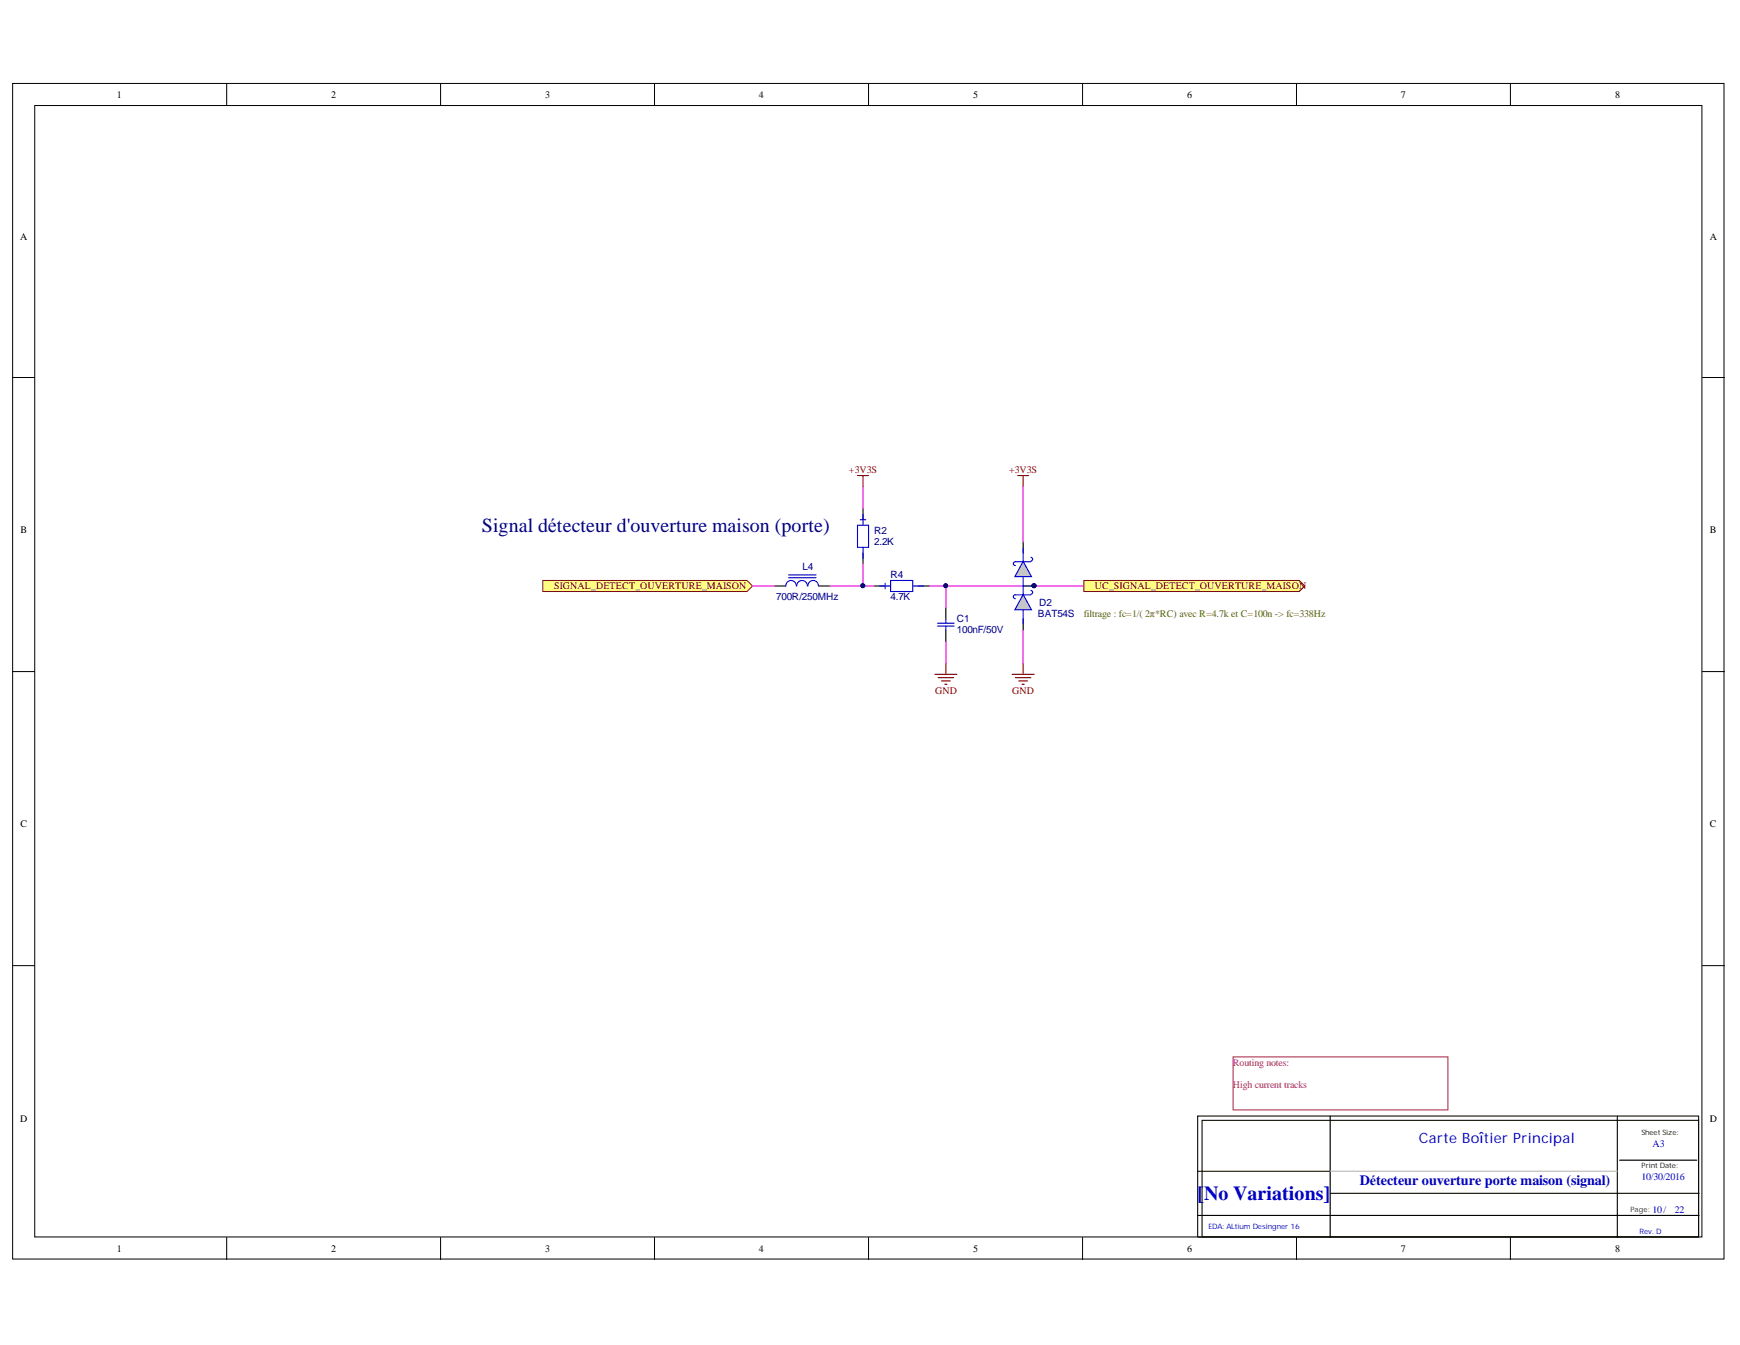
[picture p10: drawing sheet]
<svg xmlns="http://www.w3.org/2000/svg" width="279mm" height="216mm" viewBox="0 0 279 216" stroke-linecap="round" stroke-linejoin="round" font-family="sans-serif">
<g fill="#fff" stroke="#000" stroke-width=".16">
<path d="M2 13.4h274.8v188.7h-274.8z"/>
<path d="M5.6 16.9h267.7v181.7h-267.7z"/>
</g>
<g fill="none" stroke="#000" stroke-width=".16">
<path d="M36.4 13.4v3.6M70.7 13.4v3.6M105.1 13.4v3.6M139.5 13.4v3.6M173.8 13.4v3.6M208.2 13.4v3.6M242.5 13.4v3.6M2 60.6h3.6M273.4 60.6h3.5M2 107.8h3.6M273.4 107.8h3.5M2 155h3.6"/>
<path d="M273.4 155h3.5M36.4 198.6v3.6M70.7 198.6v3.6M105.1 198.6v3.6M139.5 198.6v3.6M173.8 198.6v3.6M208.2 198.6v3.6M242.5 198.6v3.6"/>
</g>
<path d="M150.1 108.2h3.6M150.6 108.8h2.5M151.2 109.3h1.4M151.7 109.8h.4M151.9 106.5v1.7M162.5 108.2h3.6M163.1 108.8h2.4M163.6 109.3h1.4M164.1 109.8h.4M164.3 106.5v1.7" fill="none" stroke="#800000" stroke-width=".18"/>
<path d="M138.6 78.1v3.6M149.2 94.1h24.8M151.9 102.9v3.6M164.3 101.2v5.3" fill="none" stroke="#f0f" stroke-width=".18"/>
<g fill="#000080" stroke="#000080" stroke-width=".16">
<circle cx="151.9" cy="94" r=".31"/>
<circle cx="166" cy="94" r=".31"/>
</g>
<path d="M174 93.2h34.6l.9 .9-.9 .9h-34.6z" fill-rule="evenodd" fill="#ffff80" stroke="#800000" stroke-width=".16"/>
<path d="M151.9 94.1v3.5" fill="none" stroke="#f0f" stroke-width=".18"/>
<circle cx="151.9" cy="94" r=".31" fill="#000080" stroke="#000080" stroke-width=".16"/>
<path d="M87.2 93.2h32.8l.8 .9-.8 .9h-32.8z" fill-rule="evenodd" fill="#ffff80" stroke="#800000" stroke-width=".16"/>
<path d="M138.6 81.7v1.7M138.6 88.7v1.8M140.4 94.1h1.7M147.4 94.1h1.8M151.9 97.6v1.8M164.3 94.1h1.8M164.3 87v1.7M164.3 99.4v1.8M151.9 101.2v1.7" fill="none" stroke="#000" stroke-width=".18"/>
<path d="M137.7 84.3h1.8v3.6h-1.8zM138.1 83.4h.9M138.6 82.5v1.8M138.6 87.9v1.7M141.2 94.1h1.8M142.1 93.6v.9M143 93.2h3.6v1.8h-3.6zM146.6 94.1h1.7M151.9 99.4v.6M150.5 100h2.7M150.5 100.5h2.7M151.9 100.5v.7" fill="none" stroke="#00f" stroke-width=".18"/>
<circle cx="166" cy="94" r=".31" fill="#000080" stroke="#000080" stroke-width=".16"/>
<path d="M164.3 95.4l1.3 2.5h-2.6z" fill="#c0c0c0"/>
<path d="M163.1 95.5h2.4M163.1 95.5a.32 .32 0 0 0-.4 .3 .32 .32 0 0 0 .3 .3M164.3 95.4l1.3 2.5h-2.6zM164.3 88v2.2M164.3 92.6v2.9M164.3 98v2.1M165.5 94.8a.31 .31 0 0 1 .3 .3 .31 .31 0 0 1-.3 .3" fill="none" stroke="#00f" stroke-width=".18"/>
<path d="M164.3 90.1l1.3 2.5h-2.6z" fill="#c0c0c0"/>
<path d="M126.6 92.7h4.4M126.6 92.3h4.4M127.9 94.1a.84 .84 0 0 0-.9-.9 .84 .84 0 0 0-.8 .9M129.6 94.1a.85 .85 0 0 0-.8-.9 .85 .85 0 0 0-.9 .9M131.4 94.1a.84 .84 0 0 0-.8-.9 .84 .84 0 0 0-.9 .9M164.3 90.1l1.3 2.5h-2.6zM165.5 89.5a.31 .31 0 0 1 .3 .3 .31 .31 0 0 1-.3 .3M165.5 90.2h-2.4a.31 .31 0 0 0-.4 .3 .31 .31 0 0 0 .3 .3" fill="none" stroke="#00f" stroke-width=".18"/>
<circle cx="166" cy="94" r=".31" fill="#000080" stroke="#000080" stroke-width=".16"/>
<path d="M124.4 94.1h1.8M131.5 94.1h1.8" fill="none" stroke="#000" stroke-width=".18"/>
<path d="M120.8 94.1h3.6" fill="none" stroke="#f0f" stroke-width=".18"/>
<path d="M198 169.6h34.5v8.6h-34.5z" fill="#fff" stroke="#a1006a" stroke-width=".16"/>
<path d="M164.3 78.1v8.9M133.3 94.1h7.1M138.6 90.5v3.6" fill="none" stroke="#f0f" stroke-width=".18"/>
<circle cx="138.5" cy="94" r=".31" fill="#000080" stroke="#000080" stroke-width=".16"/>
<path d="M137.7 76.3h1.8M138.6 76.3v1.8M163.4 76.3h1.8M164.3 76.3v1.8" fill="none" stroke="#800000" stroke-width=".18"/>
<path d="M192.3 179.1h80.5v19.5h-80.5z" fill="none" stroke="#110f0a" stroke-width=".18"/>
<path d="M193 179.8h79.8v18.8h-79.8zM213.6 179.1v19.5M192.3 188h21.3M213.6 191.6h59.2" fill="none" stroke="#080d02" stroke-width=".18"/>
<path d="M259.7 179.1v19.5M192.3 195.1h80.5M260.1 186.2h12.4" fill="none" stroke="#000" stroke-width=".18"/>
<path d="M213.6 188h46.1" fill="none" stroke="#beb5b2" stroke-width=".18"/>
<text font-size="3.2" fill="#000080" x="77.4" y="85.4">Signal détecteur d'ouverture maison (porte)</text>
<text font-size="3.2" fill="#0000bf" x="192.3" y="192.6">[No Variations]</text>
<g font-size="2.3" fill="#0000bf">
<text x="227.8" y="183.4">Carte Boîtier Principal</text>
<text x="218.3" y="190.2">Détecteur ouverture porte maison (signal)</text>
</g>
<g font-size="1.6">
<text x="18.8" y="15.7">1</text>
<text x="53.2" y="15.7">2</text>
<text x="87.5" y="15.7">3</text>
<text x="121.9" y="15.7">4</text>
<text x="156.3" y="15.7">5</text>
<text x="190.6" y="15.7">6</text>
<text x="224.9" y="15.7">7</text>
<text x="259.4" y="15.7">8</text>
<text x="3.2" y="38.5">A</text>
<text x="274.6" y="38.5">A</text>
<text x="3.3" y="85.6">B</text>
<text x="274.6" y="85.6">B</text>
<text x="3.3" y="132.8">C</text>
<text x="274.6" y="132.8">C</text>
<text x="3.2" y="180">D</text>
<text x="274.6" y="180">D</text>
<text x="18.8" y="200.9">1</text>
<text x="53.2" y="200.9">2</text>
<text x="87.5" y="200.9">3</text>
<text x="121.9" y="200.9">4</text>
<text x="156.3" y="200.9">5</text>
<text x="190.6" y="200.9">6</text>
<text x="224.9" y="200.9">7</text>
<text x="259.4" y="200.9">8</text>
</g>
<g font-size="1.6" fill="#800000">
<text x="136.3" y="76">+3V3S</text>
<text x="162" y="76">+3V3S</text>
<text x="89" y="94.6">SIGNAL_DETECT_OUVERTURE_MAISON</text>
<text x="175.8" y="94.6">UC_SIGNAL_DETECT_OUVERTURE_MAISON</text>
<text x="150.2" y="111.4">GND</text>
<text x="162.5" y="111.4">GND</text>
</g>
<g font-size="1.6" fill="#000080">
<text x="140.4" y="87.5">2.2K</text>
<text x="140.4" y="85.7">R2</text>
<text x="128.9" y="91.5">L4</text>
<text x="143" y="92.8">R4</text>
<text x="124.6" y="96.4">700R/250MHz</text>
<text x="143" y="96.4">4.7K</text>
<text x="153.7" y="101.7">100nF/50V</text>
<text x="153.7" y="99.9">C1</text>
<text x="166.7" y="99.1">BAT54S</text>
<text x="166.8" y="97.3">D2</text>
</g>
<text font-size="1.6" fill="#567700" x="174" y="99.1">filtrage : fc=1/( 2π*RC) avec R=4.7k et C=100n -&gt; fc=338Hz</text>
<g font-size="1.6" fill="#a1006a">
<text x="198" y="171.1">Routing notes:</text>
<text x="198" y="174.6">High current tracks</text>
</g>
<g font-size="1.6" fill="#00f">
<text x="265.4" y="184.1">A3</text>
<text x="263.6" y="189.4">10/30/2016</text>
<text x="265.4" y="194.8">10/</text>
<text x="268.9" y="194.8">22</text>
</g>
<text font-size="1.2" fill="#172721" x="263.6" y="182.2">Sheet Size:</text>
<text font-size="1.2" fill="#001b31" x="263.6" y="187.5">Print Date:</text>
<g font-size="1.2" fill="#00f">
<text x="194.1" y="197.3">EDA: ALtium Desingner 16</text>
<text x="263.2" y="198.1">Rev. D</text>
</g>
<text font-size="1.2" fill="#323543" x="261.8" y="194.6">Page:</text>
</svg>
